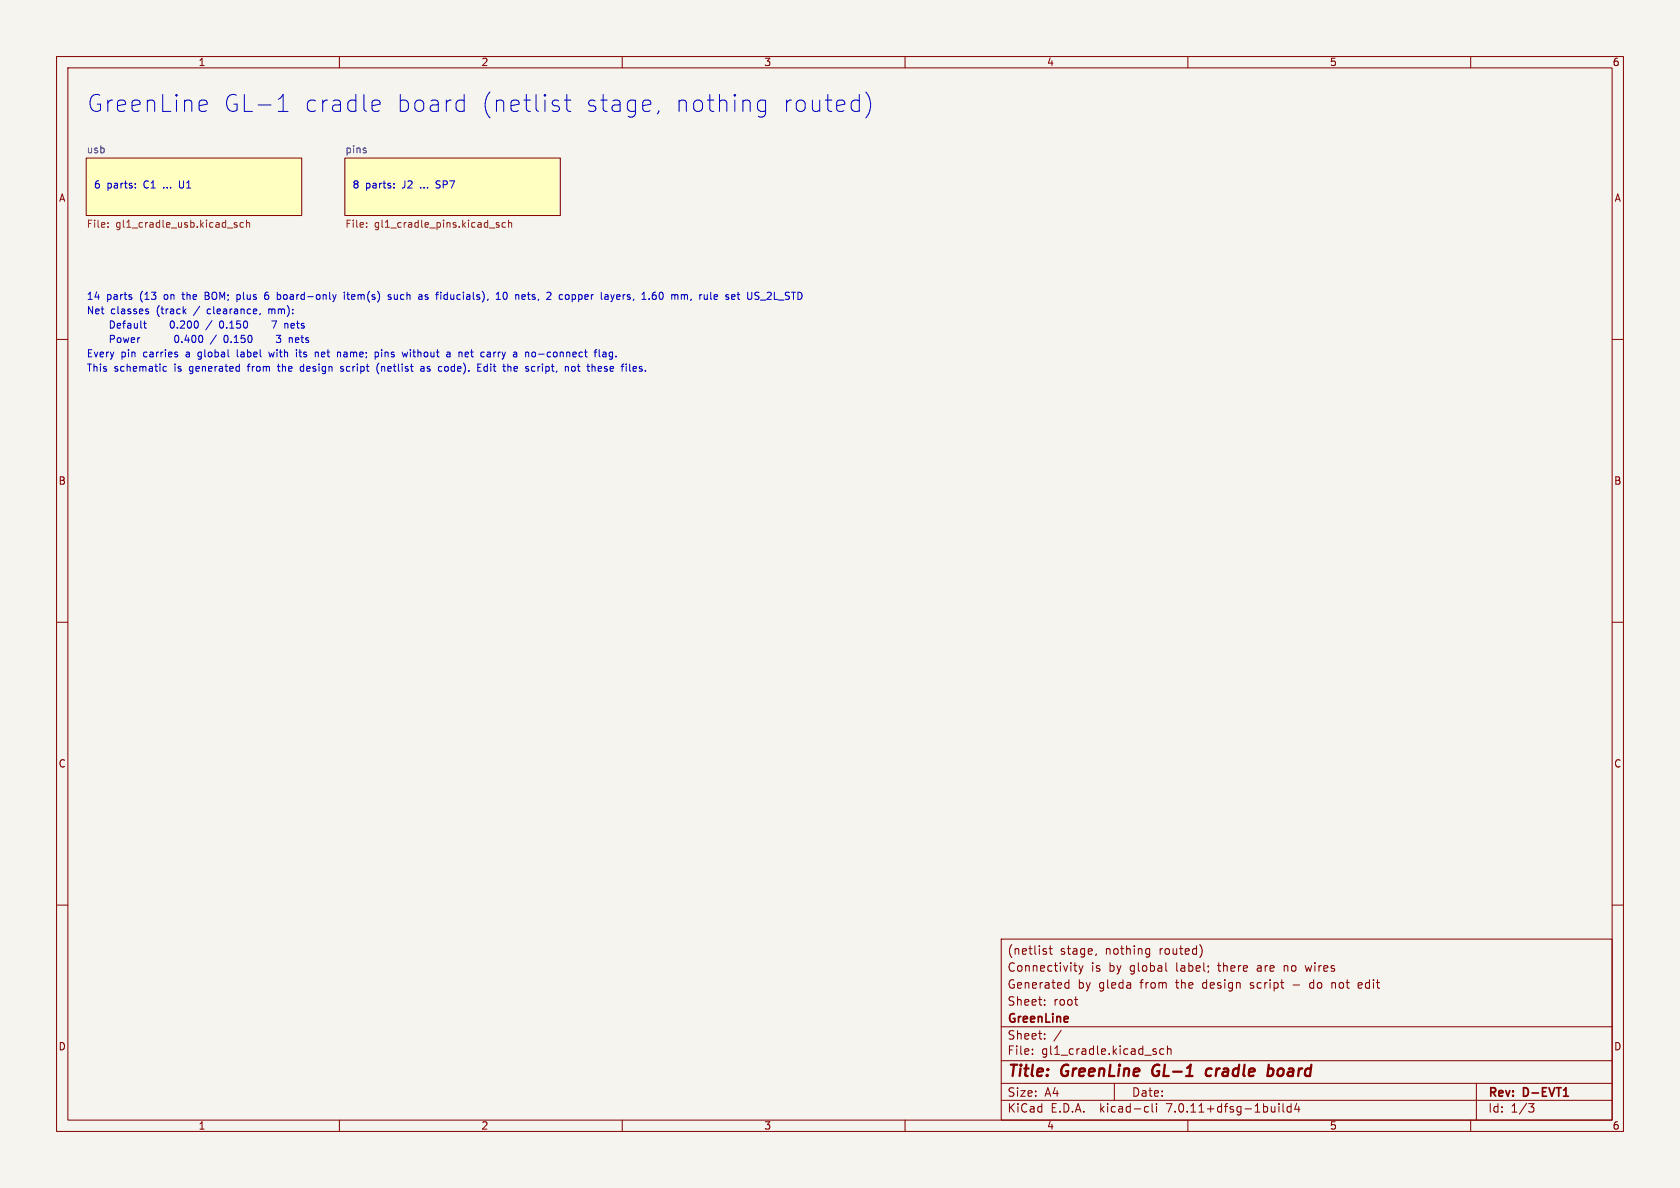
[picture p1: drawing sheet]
<svg xmlns="http://www.w3.org/2000/svg" width="297mm" height="210mm" viewBox="0 0 297 210" stroke-linecap="round" stroke-linejoin="round" font-family="sans-serif">
<path d="M0 0h297v210h-297z" fill="#f5f4ef" stroke="#f5f4ef" stroke-width=".18"/>
<g fill="none" stroke="#840000" stroke-width=".18">
<path d="M10 10h277v190h-277zM12 12h273v186h-273zM60 10v2M110 10v2M160 10v2M210 10v2M260 10v2M15.2 27.9h38.1v10.2h-38.1zM61 27.9h38.1v10.2h-38.1zM10 60h2M285 60h2M10 110h2"/>
<path d="M285 110h2M10 160h2M285 160h2M177 166h108v32h-108zM184.7 176.8v.1M184.7 177.6v.1M184.8 168.2l.2 .2-.2 .3M184.8 167.7l.2 .1M185.5 167.7h.5M185.7 167.2v1.3l.3 .2M188.4 174.6h.6M188.4 173.8h.6"/>
<path d="M189 173.2v1.5M189.8 170.7h.6M190 176.7h.5M190 171.5l.4 .2M190.4 177.7h.1M190.7 170.7l.4 1M191.1 171.7l-.1 .4-.3 .1M191.5 170.7l-.4 1M193.8 168.6l-.1 .3M202.8 167.7l.4 .1M203.2 168.6l-.4 .1M203.2 167.7v1.2l-.1 .2-.4 .1"/>
<path d="M206.1 170.2v1.3l.2 .2M212.3 167.3l.2 .7-.2 1M227 170.7v1M227.1 170.8h-.1M228.6 174.1h1.1M230.7 170.7l.3 1M231.8 173.7l-.3 .3v.4l.3 .3M235.5 173.7v1M235.9 173.7l-.4 .1M240.7 173.8l-.4-.1-.2 .2 .1 .7h.5M240.8 174.1l-.7 .1M60 198v2"/>
<path d="M110 198v2M160 198v2M177 194.5h108M177 191.5h108M177 187.5h108M177 181.5h108M182.5 186.3v.1M182.5 185.5v.1M184.7 183.6v.1M184.7 182.8v.1M187.6 182.1l-1.3 2M197 191.5v3"/>
<path d="M202.6 195.6l.4 .1M203 196.5l-.4 .1M203.7 195.1v1.3l.2 .2M204 185.9l.4 .1 .1 .2-.3 .2h-.2M204 185.4l.4 .1M204.5 195.1v.1M204.5 195.6v1M205.7 185.5l-.4-.1-.3 .3v.4l.2 .2h.5M206.4 185.5l.2-.1 .4 .1v.9M206.4 184.9v1.5M210 198v2M226.1 195.1v.1"/>
<path d="M226.1 195.6v1M226.8 195.1v1.3l.2 .2M228.2 195.7l-.4-.1-.3 .3v.4l.2 .2h.5M228.2 195.1v1.5M229.2 195l-.3 1.1h.9M229.6 195.6v1M260 198v2M261 191.5v6.5M270.2 195.1h1l-.5 .6 .4 .1 .1 .5-.3 .3h-.4"/>
</g>
<path d="M276.4 193.8h.9" fill="none" stroke="#840000" stroke-width=".3"/>
<path d="M204 188.5a1.27 1.27 0 0 0 0 1.6M214.2 189a.66 .66 0 0 0-1 .3v.5l.1 .3 .2 .1 .6-.1M224.2 189l.2-.1 .6 .1 .1 .3v.5a.66 .66 0 0 1-1 .3M224.3 188.2l-.2 2" fill="none" stroke="#840000" stroke-width=".4"/>
<g fill="#ffffc2" stroke="#ffffc2" stroke-width=".18">
<path d="M61 27.9h38.1v10.2h-38.1z"/>
<path d="M15.2 27.9h38.1v10.2h-38.1z"/>
</g>
<g fill="none" stroke="#725600" stroke-width=".18">
<path d="M19.1 39.4v.1M41.9 39.4l-.3-.1-.2 .2 .1 .2 .4 .1v.3h-.5M43 39.4l-.3-.1-.3 .3 .2 .5h.4M43.6 39.5l.2-.2 .3 .1v.8M43.6 38.9v1.3M64.8 39.4v.1M88.2 39.4l-.3-.1-.2 .2 .1 .2 .4 .1v.3h-.5M89.4 39.4l-.4-.1-.2 .3 .1 .5h.5M89.9 39.5l.2-.2 .3 .1 .1 .8M89.9 38.9v1.3M19.1 40.1v.1M64.8 40.1v.1"/>
<path d="M86.5 40.3h1"/>
</g>
<g fill="none" stroke="#0000c2" stroke-width=".18">
<path d="M35.6 17.7h.6l.3 .1 .1 .6-1.4 .3M36.5 19.6l-.3 .1h-.6M49.2 19.7h1.7M49.2 17.6l.3-.2 .6-.7v3M65.9 19.6l.3 .1h.6l.3-.1M65.9 17.8l.3-.1h.6l.3 .1 .1 .6-1.4 .3M81.2 17.7h.6l.3 .1M82.1 19.6l-.3 .1h-.6M82.1 16.7v3M98.1 18.7l.7 .1 .1 .5-.1 .3-.3 .1h-.6M98.1 17.7l.7 .1M99.8 17.7h1.1"/>
<path d="M100.2 16.7v2.6l.1 .3 .6 .1M116.5 19.6l-.3 .5M135.3 17.8l-.2-.1h-.6l-.4 .3-.2 .3v.8l.3 .5 .3 .1h.6l.2-.1M135.3 17.7v2.4a.81 .81 0 0 1-1.2 .5M151.6 17.7l.3 .1M151.9 16.7v3M151.9 19.6l-.3 .1M153.1 16.3a3.4 3.4 0 0 1 0 4.5M23.9 33.1v.1M23.9 32.5v.1M69.6 33.1v.1M69.6 32.5v.1"/>
<path d="M23.3 52.6v.3M25.9 55l.3 .1 .1 .2-.2 .2h-.2M25.9 54.6l.3 .1M30.3 56.8l.1-.1a.68 .68 0 0 1 .4 .7 .68 .68 0 0 1-.4 .6 .84 .84 0 0 1-.1-1.2zM31.1 59.3h.1a.68 .68 0 0 1 .4 .6 .68 .68 0 0 1-.4 .6 .84 .84 0 0 1-.1-1.2zM32.5 55l.4 .5M32.9 54.6l-.5 .5M36.3 52.3h.4M36.7 51.7h-.4v1.2h.4M37.5 56.7l-1.1 1.6M38.3 59.2l-1.1 1.6M39 56.8l.1-.1a.68 .68 0 0 1 .4 .7 .68 .68 0 0 1-.4 .6 .84 .84 0 0 1-.1-1.2z"/>
<path d="M41.9 52.9h.4M41.9 52.1v1.2M42.3 52.1h-.4M46 55.4l-.1 .2M47.4 51.7h-.4a.86 .86 0 0 0 0 1.2h.4M47.4 52.2l-.4-.1-.2 .3M47.5 54.6v.9M47.7 54.6l-.2 .1M48.1 56.7h.8l-.5 1.3M48.8 59.3h.8l-.4 .5 .4 .1v.5l-.2 .1-.6-.1M49.4 52.1l.2 .2v.4l-.2 .2M51.1 59.7v.8"/>
<path d="M51.3 59.7l-.2 .1M52.4 57.2h.5M53.2 59.7h.5M53.4 59.3v1.1l.3 .1M59.4 52.1l-.3 .8M60.9 51.7v.1M60.9 52.1v.8M61.3 52.1h.5M61.5 51.7v1l.3 .2M69.1 52.1h-.3l-.2 .2 .1 .1 .4 .2v.3h-.5M69.7 52.1l.1 .8M74.5 52.1l.1 .8"/>
<path d="M74.6 52.9h-.1M74.6 52.4h-.1M75.2 52.9h.3M75.5 52.1l-.3 .2v.1l.3 .1M78.7 52.1l-.2 .2v.4l.2 .2M87.7 52.9h.8M87.7 52l.4-.3v1.2M89.6 51.9l-.2-.2a.68 .68 0 0 0-.5 .6 .68 .68 0 0 0 .5 .6l.2-.2M92.4 52.1h.4l.1 .3-.6 .1M92.8 52.9h-.4M101.2 52.1v1.2M101.2 52.9h.1"/>
<path d="M101.3 52.1h-.1M108 52.1l.3 .8M108.3 52.9l-.3 .4M108.6 52.1l-.3 .8M115.9 51.7h-.4a.86 .86 0 0 0 0 1.2l.5-.1v-.4l-.2-.3h-.3l-.2 .3M120.6 52.1l.4 .2M121 52.3l.2-.2h.3v.8M121 52.3v.6M126.3 52.5l.6-.1-.1-.3h-.4l-.1 .2v.6h.5M134.4 53h1M135.8 51.7l-.2 .1M136.3 52.2l-.7 .7h.8"/>
<path d="M29.4 64.8h-.3l-.3 .2 .1 .6h.5M31.2 62.7l.2 .1-.2 .3M31.2 62.2l.2 .1M40.9 60.4v.1M41.9 61.8v1.1l.2 .2M42.2 64.8h.1M42.3 64.4v1.2M42.3 65.6h-.1M47.5 62.2l.3 .9 .2-.6M49 64.8h.5M49.2 64.4l.1 1.2M52.4 61.8v.1"/>
<path d="M52.4 62.2v.9M52.8 62.2h.5M53.6 64.8h-.3l-.2 .2v.5l.5 .1M55.7 62.4l.2-.2 .3 .1 .1 .8M59.9 62.2l.3 .2v.7M60.7 64.8h-.3l-.2 .2 .6 .4M60.8 65.4l-.2 .2h-.4M66.4 62.2h.3l.2 .3v.5l-.5 .1M67 64.2a1.46 1.46 0 0 0 0 1.9M67.5 61.8v.1M72.1 62.2l-.3 .9-.2-.6M74.4 64.8h.5l.1 .8"/>
<path d="M75 65.1h-.5l-.1 .2 .1 .3h.5M78.7 64.9v.6M79.1 62.2h.3l.2 .2v.7M79.6 63l-.5 .1M79.6 62.5l-.5 .1M82.4 62.2l.4 .1v.2l-.6 .2M82.8 63l-.4 .1M84.5 65.6h.6M84.5 65h.4M84.5 64.4h.6M86 64.8h-.2l-.2 .2v.5l.4 .1M86.3 62.2h.2l.2 .2v.7"/>
<path d="M86.7 63l-.4 .1M86.7 62.5l-.4 .1M89.8 64.8h.5v.8M94.1 65.6h.5M94.1 64.8h.5M95.2 62.6h1M100.3 64.8l.2 .2v.6M101.2 64.8h.3l.2 .2v.4l-.2 .2h-.3l-.2-.2zM105 62.2h.5M105.5 61.8l-.3 .2v1.1M105.9 61.8v1.1l.2 .2M106.2 64.8h-.3l-.1 .2v.6h.4"/>
<path d="M106.4 65.1l-.6 .1M106.6 62.3h.5v.8M107.1 62.5l-.4 .1-.2 .2 .2 .3 .4-.1M111.4 65.6h.1M112.3 64.8h-.2l-.2 .2 .1 .6h.3M112.5 65.1l-.6 .1"/>
</g>
<g font-size="4.2" fill="#0000c2">
<text x="15.2" y="20.1">GreenLine</text>
<text x="39.2" y="20.1">GL-1</text>
<text x="53.4" y="20.1">cradle</text>
<text x="69.5" y="20.1">board</text>
<text x="84.4" y="20.1">(netlist</text>
<text x="102.7" y="20.1">stage,</text>
<text x="118.4" y="20.1">nothing</text>
<text x="137.2" y="20.1">routed)</text>
</g>
<g font-size="2.8" fill="#840000">
<text x="178" y="190.9">Title:</text>
<text x="187.7" y="190.9">GreenLine</text>
<text x="204.6" y="190.9">GL-1</text>
<text x="214.9" y="190.9">cradle</text>
<text x="226.5" y="190.9">board</text>
</g>
<g font-size="2.1" fill="#840000">
<text x="178" y="172">Connectivity</text>
<text x="178" y="169">(netlist</text>
<text x="187.4" y="169">stage,</text>
<text x="192.9" y="172">is</text>
<text x="195.5" y="169">nothing</text>
<text x="196.1" y="172">by</text>
<text x="199.9" y="172">global</text>
<text x="205.1" y="169">routed)</text>
<text x="208.2" y="172">label;</text>
<text x="215.8" y="172">there</text>
<text x="222.8" y="172">are</text>
<text x="227.7" y="172">no</text>
<text x="231.7" y="172">wires</text>
<text x="178" y="178">Sheet:</text>
<text x="178" y="175">Generated</text>
<text x="186.2" y="178">root</text>
<text x="190.5" y="175">by</text>
<text x="194.3" y="175">gleda</text>
<text x="201.8" y="175">from</text>
<text x="208.2" y="175">the</text>
<text x="213" y="175">design</text>
<text x="221.6" y="175">script</text>
<text x="232.4" y="175">do</text>
<text x="236.4" y="175">not</text>
<text x="241.3" y="175">edit</text>
<text x="178" y="184">Sheet:</text>
<text x="178" y="181.2">GreenLine</text>
<text x="178" y="186.7">File:</text>
<text x="184.1" y="186.7">gl1_cradle.kicad_sch</text>
<text x="178" y="196.9">KiCad</text>
<text x="178" y="194.1">Size:</text>
<text x="184.7" y="194.1">A4</text>
<text x="185.7" y="196.9">E.D.A.</text>
<text x="194.6" y="196.9">kicad-cli</text>
<text x="200" y="194.1">Date:</text>
<text x="206.5" y="196.9">7.0.11+dfsg-1build4</text>
<text x="263" y="194.3">Rev:</text>
<text x="263" y="196.9">Id:</text>
<text x="267.1" y="196.9">1/3</text>
<text x="269.4" y="194.3">D-EVT1</text>
</g>
<g font-size="1.8" fill="#840000">
<text x="35" y="11.9">1</text>
<text x="85" y="11.9">2</text>
<text x="135" y="11.9">3</text>
<text x="185" y="11.9">4</text>
<text x="235" y="11.9">5</text>
<text x="285" y="11.9">6</text>
<text x="10.3" y="35.9">A</text>
<text x="285.3" y="35.9">A</text>
<text x="10.3" y="85.9">B</text>
<text x="285.3" y="85.9">B</text>
<text x="10.3" y="135.9">C</text>
<text x="285.3" y="135.9">C</text>
<text x="10.3" y="185.9">D</text>
<text x="285.3" y="185.9">D</text>
<text x="35" y="199.9">1</text>
<text x="85" y="199.9">2</text>
<text x="135" y="199.9">3</text>
<text x="185" y="199.9">4</text>
<text x="235" y="199.9">5</text>
<text x="285" y="199.9">6</text>
</g>
<g font-size="1.8" fill="#006464">
<text x="15.2" y="27.2">usb</text>
<text x="61" y="27.2">pins</text>
</g>
<g font-size="1.8" fill="#0000c2">
<text x="16.5" y="33.4">6</text>
<text x="18.9" y="33.4">parts:</text>
<text x="25.5" y="33.4">C1</text>
<text x="29.2" y="33.4">...</text>
<text x="32.1" y="33.4">U1</text>
<text x="62.2" y="33.4">8</text>
<text x="64.6" y="33.4">parts:</text>
<text x="71.2" y="33.4">J2</text>
<text x="74.6" y="33.4">...</text>
<text x="77.6" y="33.4">SP7</text>
<text x="15.2" y="53.1">14</text>
<text x="18.8" y="53.1">parts</text>
<text x="24.8" y="53.1">(13</text>
<text x="29.3" y="53.1">on</text>
<text x="32.7" y="53.1">the</text>
<text x="36.9" y="53.1">BOM;</text>
<text x="42.7" y="53.1">plus</text>
<text x="47.9" y="53.1">6</text>
<text x="50.2" y="53.1">board-only</text>
<text x="62.3" y="53.1">item(s)</text>
<text x="70.3" y="53.1">such</text>
<text x="75.9" y="53.1">as</text>
<text x="79.2" y="53.1">fiducials),</text>
<text x="90" y="53.1">10</text>
<text x="93.6" y="53.1">nets,</text>
<text x="99.4" y="53.1">2</text>
<text x="101.8" y="53.1">copper</text>
<text x="109.3" y="53.1">layers,</text>
<text x="116.8" y="53.1">1.60</text>
<text x="122.2" y="53.1">mm,</text>
<text x="127.4" y="53.1">rule</text>
<text x="132.2" y="53.1">set</text>
<text x="136.2" y="53.1">US_2L_STD</text>
<text x="15.2" y="55.6">Net</text>
<text x="19.6" y="55.6">classes</text>
<text x="19.9" y="58.2">Default</text>
<text x="27.8" y="55.6">(track</text>
<text x="31.4" y="58.2">0.200</text>
<text x="34.6" y="55.6">/</text>
<text x="37.1" y="55.6">clearance,</text>
<text x="40.5" y="58.2">0.150</text>
<text x="48.1" y="55.6">mm):</text>
<text x="50.6" y="58.2">7</text>
<text x="53" y="58.2">nets</text>
<text x="15.2" y="63.3">Every</text>
<text x="15.2" y="65.8">This</text>
<text x="19.9" y="60.7">Power</text>
<text x="20.2" y="65.8">schematic</text>
<text x="21.4" y="63.3">pin</text>
<text x="25.4" y="63.3">carries</text>
<text x="30.9" y="65.8">is</text>
<text x="32.6" y="60.7">0.400</text>
<text x="33.1" y="63.3">a</text>
<text x="33.8" y="65.8">generated</text>
<text x="35.5" y="63.3">global</text>
<text x="39.2" y="60.7">/</text>
<text x="41.7" y="60.7">0.150</text>
<text x="42.6" y="63.3">label</text>
<text x="44.3" y="65.8">from</text>
<text x="48.5" y="63.3">with</text>
<text x="49.8" y="65.8">the</text>
<text x="51.8" y="60.7">3</text>
<text x="53.4" y="63.3">its</text>
<text x="54" y="65.8">design</text>
<text x="54.2" y="60.7">nets</text>
<text x="57" y="63.3">net</text>
<text x="61.1" y="63.3">name;</text>
<text x="61.3" y="65.8">script</text>
<text x="67.8" y="65.8">(netlist</text>
<text x="68" y="63.3">pins</text>
<text x="73.1" y="63.3">without</text>
<text x="75.9" y="65.8">as</text>
<text x="79.2" y="65.8">code).</text>
<text x="81.1" y="63.3">a</text>
<text x="83.4" y="63.3">net</text>
<text x="86.3" y="65.8">Edit</text>
<text x="87.5" y="63.3">carry</text>
<text x="91.1" y="65.8">the</text>
<text x="93.5" y="63.3">a</text>
<text x="95.2" y="65.8">script,</text>
<text x="95.8" y="63.3">no-connect</text>
<text x="102.4" y="65.8">not</text>
<text x="106.6" y="65.8">these</text>
<text x="108.3" y="63.3">flag.</text>
<text x="112.8" y="65.8">files.</text>
</g>
<g font-size="1.8" fill="#725600">
<text x="15.2" y="40.6">File:</text>
<text x="20.5" y="40.6">gl1_cradle_usb.kicad_sch</text>
<text x="61" y="40.6">File:</text>
<text x="66.2" y="40.6">gl1_cradle_pins.kicad_sch</text>
</g>
</svg>
